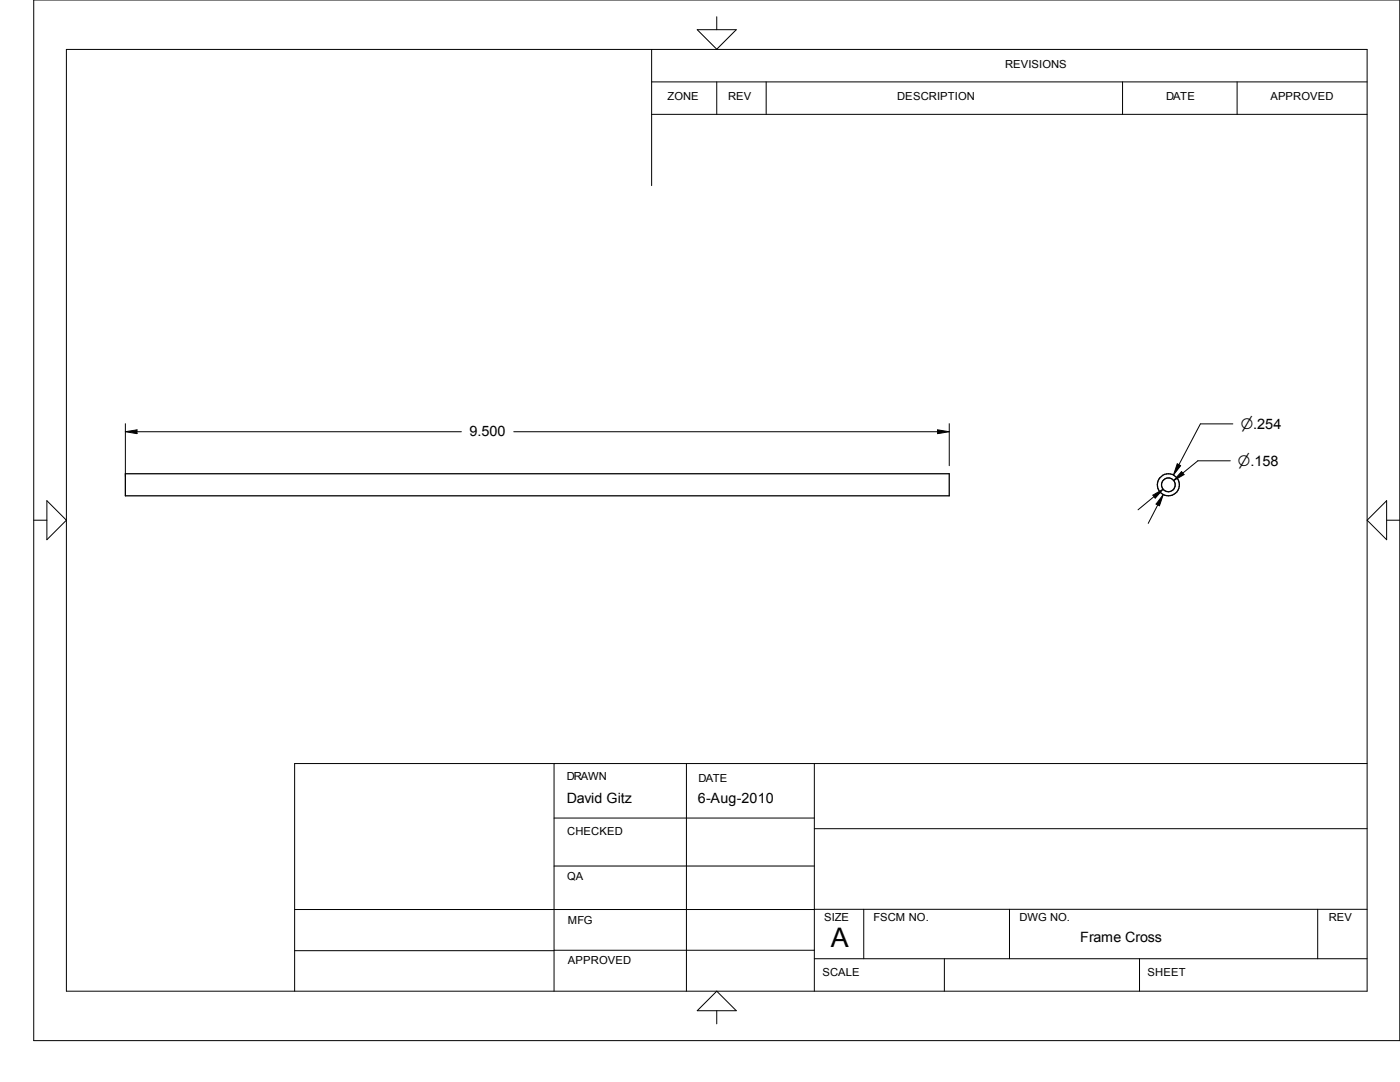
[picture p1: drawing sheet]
<svg xmlns="http://www.w3.org/2000/svg" width="279mm" height="216mm" viewBox="0 0 279 216" stroke-linecap="round" stroke-linejoin="round" font-family="sans-serif">
<g fill="none" stroke="#000" stroke-width=".25">
<path d="M25 94.5h164.4v4.4h-164.4z"/>
<circle cx="233.2" cy="96.7" r="2.2"/>
<circle cx="233.2" cy="96.8" r="1.37"/>
</g>
<g fill="none" stroke="#000" stroke-width=".2">
<path d="M6.7 0h272.7v207.6h-272.7zM13.3 9.9h259.5v187.9h-259.5zM130 16.3h142.8M130 9.9v27.1M139.1 5.9h7.8l-3.9 3.9zM143 3.3v2.6M143 16.3v6.5M152.9 16.3v6.5M224 16.3v6.5M246.9 16.3v6.5M130 22.8h142.8M9.4 99.9l3.9 3.9-3.9 3.9z"/>
<path d="M25 84.5v10.6M25 86.1l2.3-.3v.7zM27.3 86.1h64.8M102.5 86.1h84.6M187.1 85.8l2.3 .3-2.3 .4zM189.4 84.5v8.4M230.1 98.8l2-1.2-1.6 1.8zM230.3 99.1l-3.2 2.6M232.2 98.7l-.8 2.2-.7-.3zM234.9 92.5l.7 .4-1.4 1.9zM235.8 94.1l.5 .6-2.1 1.2zM245.5 91.9h-6.4l-3 2.5"/>
<path d="M246 84.6h-6.4l-4.3 8.1M276.7 99.9v7.8l-3.9-3.9zM6.7 103.8h2.7M231.1 100.8l-1.9 3.6M276.7 103.8h2.7M110.6 152.4v45.4M137 152.4v45.4M162.5 152.4v45.4M272.8 152.4h-214v45.4M110.6 172.8h51.9M110.6 163.2h51.9M162.5 165.4h110.3"/>
<path d="M58.8 189.7h51.8M110.6 189.6h51.9M162.5 191.3h110.3M172.4 181.4v9.9M188.5 191.3v6.5M201.5 181.4v9.9M227.4 191.3v6.5M263 181.4v9.9M272.8 181.4l-214 .1M139.1 201.7l3.9-3.9 3.9 3.9zM143 201.7v2.6"/>
</g>
<path d="M25 85.8h2.3v.7h-2.3zM187.1 85.8h2.3v.7h-2.3zM230.1 97.7h2v1.7h-2zM230.7 98.8h1.5v2.1h-1.5zM234.2 92.6h1.4v2.1h-1.4zM234.3 94.1h2v1.8h-2z" fill="#000"/>
<text font-size="5.4" x="165.8" y="189">A</text>
<g font-size="2.9">
<text x="93.7" y="87.1">9.500</text>
<text x="247.6" y="85.6">n.254</text>
<text x="247.1" y="93">n.158</text>
</g>
<g font-size="2.8">
<text x="113.1" y="160.3">David Gitz</text>
<text x="139.3" y="160.2">6-Aug-2010</text>
<text x="215.6" y="187.9">Frame Cross</text>
</g>
<g font-size="2.2">
<text x="200.6" y="13.6">REVISIONS</text>
<text x="133.2" y="19.9">ZONE</text>
<text x="145.3" y="19.9">REV</text>
<text x="179.1" y="19.9">DESCRIPTION</text>
<text x="232.7" y="19.9">DATE</text>
<text x="253.5" y="19.9">APPROVED</text>
<text x="113.1" y="155.7">DRAWN</text>
<text x="139.4" y="156">DATE</text>
<text x="113.2" y="166.6">CHECKED</text>
<text x="113.2" y="175.7">QA</text>
<text x="113.3" y="184.4">MFG</text>
<text x="164.5" y="183.8">SIZE</text>
<text x="174.3" y="183.8">FSCM NO.</text>
<text x="203.5" y="183.8">DWG NO.</text>
<text x="265.2" y="183.8">REV</text>
<text x="113.3" y="192.4">APPROVED</text>
<text x="164.1" y="194.8">SCALE</text>
<text x="229" y="194.8">SHEET</text>
</g>
</svg>
